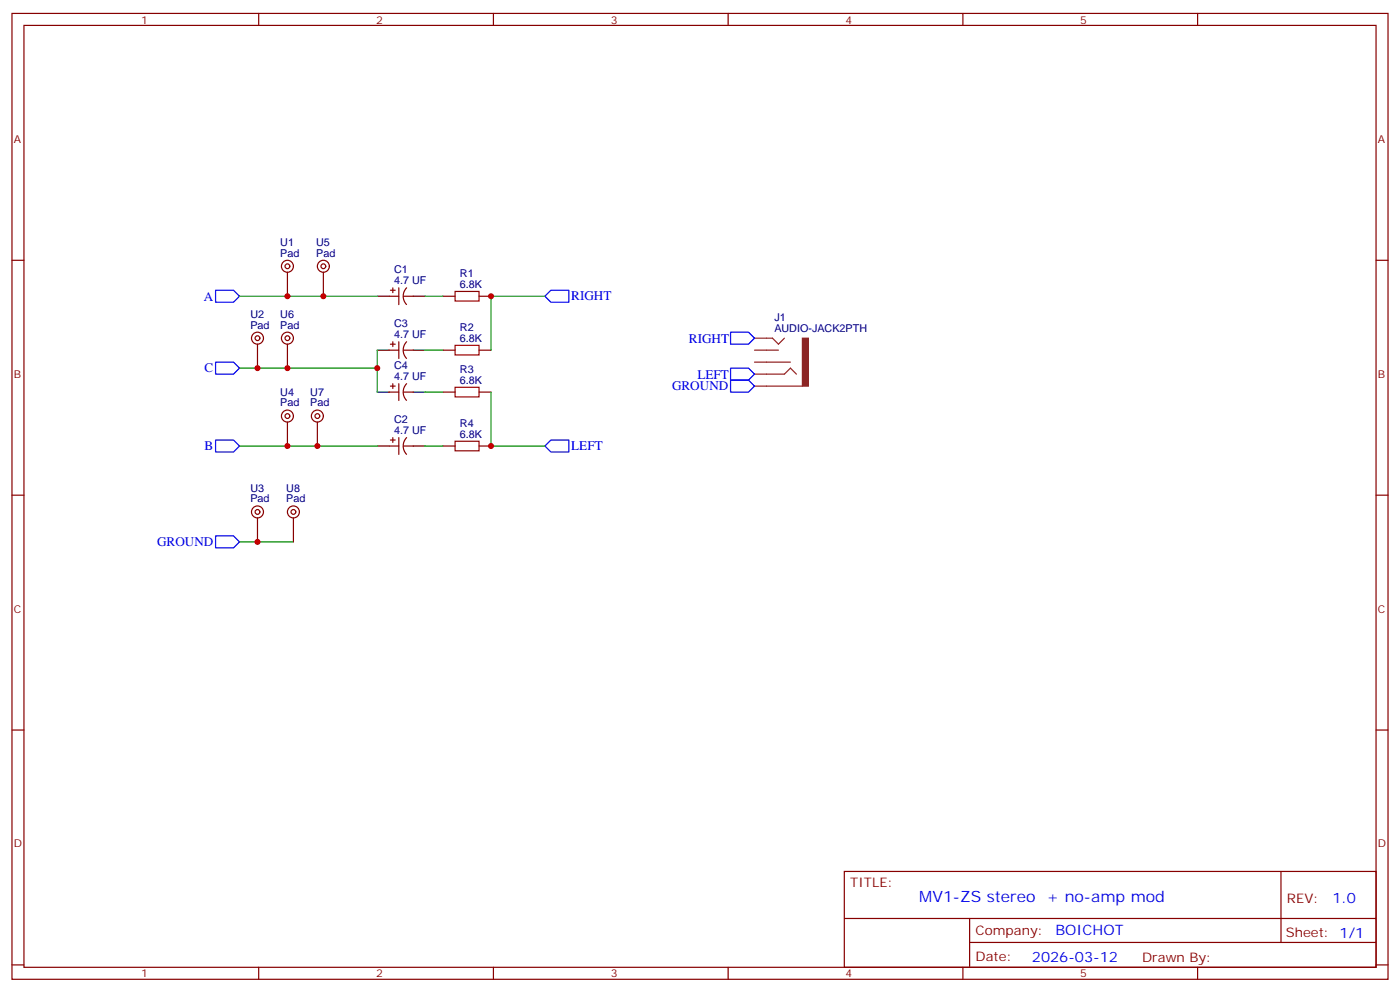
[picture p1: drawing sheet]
<svg xmlns="http://www.w3.org/2000/svg" width="412mm" height="292mm" viewBox="0 0 412 292" stroke-linecap="round" stroke-linejoin="round" font-family="sans-serif">
<g fill="none" stroke="#870000" stroke-width=".35">
<path d="M3.5 4h405.4v284.3h-405.4zM7.1 7.5h398.2v277.3h-398.2zM76.2 4v3.5M145.3 4v3.5M214.5 4v3.5M283.6 4v3.5M352.8 4v3.5M3.5 76.6h3.6M405.3 76.6h3.6M84.7 80.2v7M95.2 80.2v7M114.7 87.2h2.8"/>
<path d="M115 85.4h1.4M115.7 84.7v1.4M117.5 84.7v5M118.9 87.2h2.8M119.8 84.7a3.5 3.5 0 0 0-.1 4.9M130.5 87.2h3.6M141.1 87.2h3.5M75.8 101.3v7.1M84.7 101.3v7.1M114.7 103.1h2.8M114.7 115.4h2.8M115 101.3h1.4"/>
<path d="M115 113.7h1.4M115.7 100.6v1.4M115.7 113v1.4M117.5 100.6v5M117.5 113v4.9M118.9 103.1h2.8M118.9 115.4h2.8M119.8 100.6a3.5 3.5 0 0 0-.1 4.9M119.8 112.9a3.5 3.5 0 0 0-.1 5M130.5 103.1h3.6M130.5 115.4h3.6M141.1 103.1h3.5"/>
<path d="M141.1 115.4h3.5M84.7 124.2v7.1M93.5 124.2v7.1M114.7 131.3h2.8M115 129.5h1.4M115.7 128.8v1.4M117.5 128.8v5M118.9 131.3h2.8M119.8 128.8a3.5 3.5 0 0 0-.1 4.9M130.5 131.3h3.6M141.1 131.3h3.5M3.5 145.8h3.6"/>
<path d="M75.8 152.5v7M86.4 152.5v7M405.3 145.8h3.6M3.5 214.9h3.6M405.3 214.9h3.6M248.7 256.5h156.6v28.3h-156.6zM377.3 256.6v20.8M248.7 270.4h156.5M285.6 277.4h119.6M285.6 270.4v14.1M3.5 284.1h3.6M76.2 284.8v3.5"/>
<path d="M145.3 284.8v3.5M214.5 284.8v3.5M283.6 284.8v3.5M352.8 284.8v3.5M405.3 284.1h3.6"/>
<circle cx="84.7" cy="78.4" r="1.76"/>
<circle cx="84.7" cy="78.4" r=".71"/>
<circle cx="95.2" cy="78.4" r="1.76"/>
<circle cx="95.3" cy="78.4" r=".71"/>
<circle cx="75.8" cy="99.6" r="1.76"/>
<circle cx="75.8" cy="99.6" r=".71"/>
<circle cx="84.7" cy="99.6" r="1.76"/>
<circle cx="84.7" cy="99.6" r=".71"/>
<circle cx="84.7" cy="122.5" r="1.76"/>
<circle cx="84.7" cy="122.5" r=".71"/>
<circle cx="93.5" cy="122.5" r="1.76"/>
<circle cx="93.5" cy="122.5" r=".71"/>
<circle cx="75.8" cy="150.7" r="1.76"/>
<circle cx="75.8" cy="150.7" r=".71"/>
<circle cx="86.4" cy="150.7" r="1.76"/>
<circle cx="86.4" cy="150.7" r=".71"/>
</g>
<path d="M63.5 85.4h5.3l1.8 1.8-1.8 1.8h-5.3zM160.5 87.2l1.8-1.8h5.3v3.6h-5.3zM215.2 97.8h5.3l1.7 1.8-1.7 1.7h-5.3zM63.5 106.6h5.3l1.8 1.8-1.8 1.7h-5.3zM215.2 111.9h5.3l1.7 1.8-1.7 1.7h-5.3zM215.2 108.4h5.3l1.7 1.7-1.7 1.8h-5.3zM63.5 129.5h5.3l1.8 1.8-1.8 1.8h-5.3zM160.5 131.3l1.8-1.8h5.3v3.6h-5.3zM63.5 157.8h5.3l1.8 1.7-1.8 1.8h-5.3z" fill="none" stroke="#00f" stroke-width=".35"/>
<path d="M111.1 87.2h3.6M121.7 87.2h3.5M111.1 103.1h3.6M111.1 115.4h3.6M121.7 103.1h3.5M121.7 115.4h3.5M111.1 131.3h3.6M121.7 131.3h3.5" fill="none" stroke="#000" stroke-width=".35"/>
<path d="M70.6 87.2h40.5M125.2 87.2h5.3M160.5 87.2h-15.9v15.9M70.6 108.4h40.5v7M111.1 103.1v5.3M125.2 103.1h5.3M125.2 115.4h5.3M144.6 115.4v15.9h15.9M70.6 131.3h40.5M125.2 131.3h5.3M70.6 159.5h15.8" fill="none" stroke="#008700" stroke-width=".35"/>
<path d="M222.2 99.6h5.3l1.8 1.7 1.8-1.7M222.2 110.1h8.9l1.7-1.7 1.8 1.7M222.2 113.7h14.2M222.2 106.6h10.6M222.2 103.1h7.1" fill="none" stroke="#8c2424" stroke-width=".35"/>
<path d="M236.4 99.6h1.7v14.1h-1.7z" fill="#8c2424" stroke="#8c2424" stroke-width=".35"/>
<path d="M134.1 85.8h7v2.8h-7zM134.1 101.7h7v2.8h-7zM134.1 114h7v2.8h-7zM134.1 129.9h7v2.8h-7z" fill="none" stroke="#a10000" stroke-width=".35"/>
<g fill="#c00">
<circle cx="84.7" cy="87.2" r=".88"/>
<circle cx="75.8" cy="108.4" r=".88"/>
<circle cx="111.1" cy="108.4" r=".88"/>
<circle cx="84.7" cy="131.3" r=".88"/>
<circle cx="144.6" cy="87.2" r=".88"/>
<circle cx="144.6" cy="131.3" r=".88"/>
<circle cx="95.3" cy="87.2" r=".88"/>
<circle cx="84.7" cy="108.4" r=".88"/>
<circle cx="93.5" cy="131.3" r=".88"/>
<circle cx="75.8" cy="159.5" r=".88"/>
</g>
<text font-size="4.6" fill="#00f" x="270.8" y="265.6">MV1-ZS stereo + no-amp mod</text>
<g font-size="4.2" fill="#00f">
<text x="392.5" y="265.8">1.0</text>
<text x="310.9" y="275.4">BOICHOT</text>
<text x="304" y="283.2">2026-03-12</text>
</g>
<g font-size="3.9" fill="#00f">
<text x="60" y="88.5">A</text>
<text x="168.3" y="88.4">RIGHT</text>
<text x="202.9" y="101">RIGHT</text>
<text x="60.2" y="109.6">C</text>
<text x="205.4" y="111.6">LEFT</text>
<text x="198" y="114.8">GROUND</text>
<text x="60.2" y="132.6">B</text>
<text x="168.3" y="132.5">LEFT</text>
<text x="46.3" y="160.7">GROUND</text>
</g>
<g font-size="3.9" fill="#800">
<text x="250.5" y="261.1">TITLE:</text>
<text x="379.1" y="265.8">REV:</text>
<text x="287.4" y="275.3">Company:</text>
<text x="378.7" y="275.9">Sheet: 1/1</text>
<text x="287.4" y="283">Date:</text>
<text x="336.4" y="283.1">Drawn By:</text>
</g>
<g font-size="3.2" fill="#800">
<text x="41.6" y="6.9">1</text>
<text x="110.8" y="6.9">2</text>
<text x="179.9" y="6.9">3</text>
<text x="249.1" y="6.9">4</text>
<text x="318.2" y="6.9">5</text>
<text x="4.1" y="42.1">A</text>
<text x="405.9" y="42.1">A</text>
<text x="4.1" y="111.2">B</text>
<text x="405.9" y="111.2">B</text>
<text x="4.1" y="180.3">C</text>
<text x="405.9" y="180.3">C</text>
<text x="4.1" y="249.5">D</text>
<text x="405.9" y="249.5">D</text>
<text x="41.6" y="287.8">1</text>
<text x="110.8" y="287.8">2</text>
<text x="179.9" y="287.8">3</text>
<text x="249.1" y="287.8">4</text>
<text x="318.2" y="287.8">5</text>
</g>
<g font-size="3.2" fill="#000080">
<text x="82.6" y="75.6">Pad</text>
<text x="82.6" y="72.4">U1</text>
<text x="93.1" y="75.6">Pad</text>
<text x="93.1" y="72.4">U5</text>
<text x="116.1" y="83.7">4.7 UF</text>
<text x="116.1" y="80.5">C1</text>
<text x="135.5" y="81.5">R1</text>
<text x="135.5" y="84.7">6.8K</text>
<text x="73.7" y="93.6">U2</text>
<text x="82.6" y="93.6">U6</text>
<text x="228.1" y="94.6">J1</text>
<text x="73.7" y="96.7">Pad</text>
<text x="82.6" y="96.7">Pad</text>
<text x="116.1" y="99.5">4.7 UF</text>
<text x="116.1" y="96.4">C3</text>
<text x="135.5" y="100.6">6.8K</text>
<text x="135.5" y="97.4">R2</text>
<text x="228.1" y="97.8">AUDIO-JACK2PTH</text>
<text x="116.1" y="111.9">4.7 UF</text>
<text x="116.1" y="108.7">C4</text>
<text x="135.5" y="113">6.8K</text>
<text x="135.5" y="109.7">R3</text>
<text x="82.6" y="119.7">Pad</text>
<text x="82.6" y="116.5">U4</text>
<text x="91.4" y="119.7">Pad</text>
<text x="91.4" y="116.5">U7</text>
<text x="116.1" y="124.6">C2</text>
<text x="135.5" y="125.6">R4</text>
<text x="116.1" y="127.8">4.7 UF</text>
<text x="135.5" y="128.8">6.8K</text>
<text x="73.7" y="147.9">Pad</text>
<text x="73.7" y="144.8">U3</text>
<text x="84.3" y="147.9">Pad</text>
<text x="84.3" y="144.8">U8</text>
</g>
</svg>
